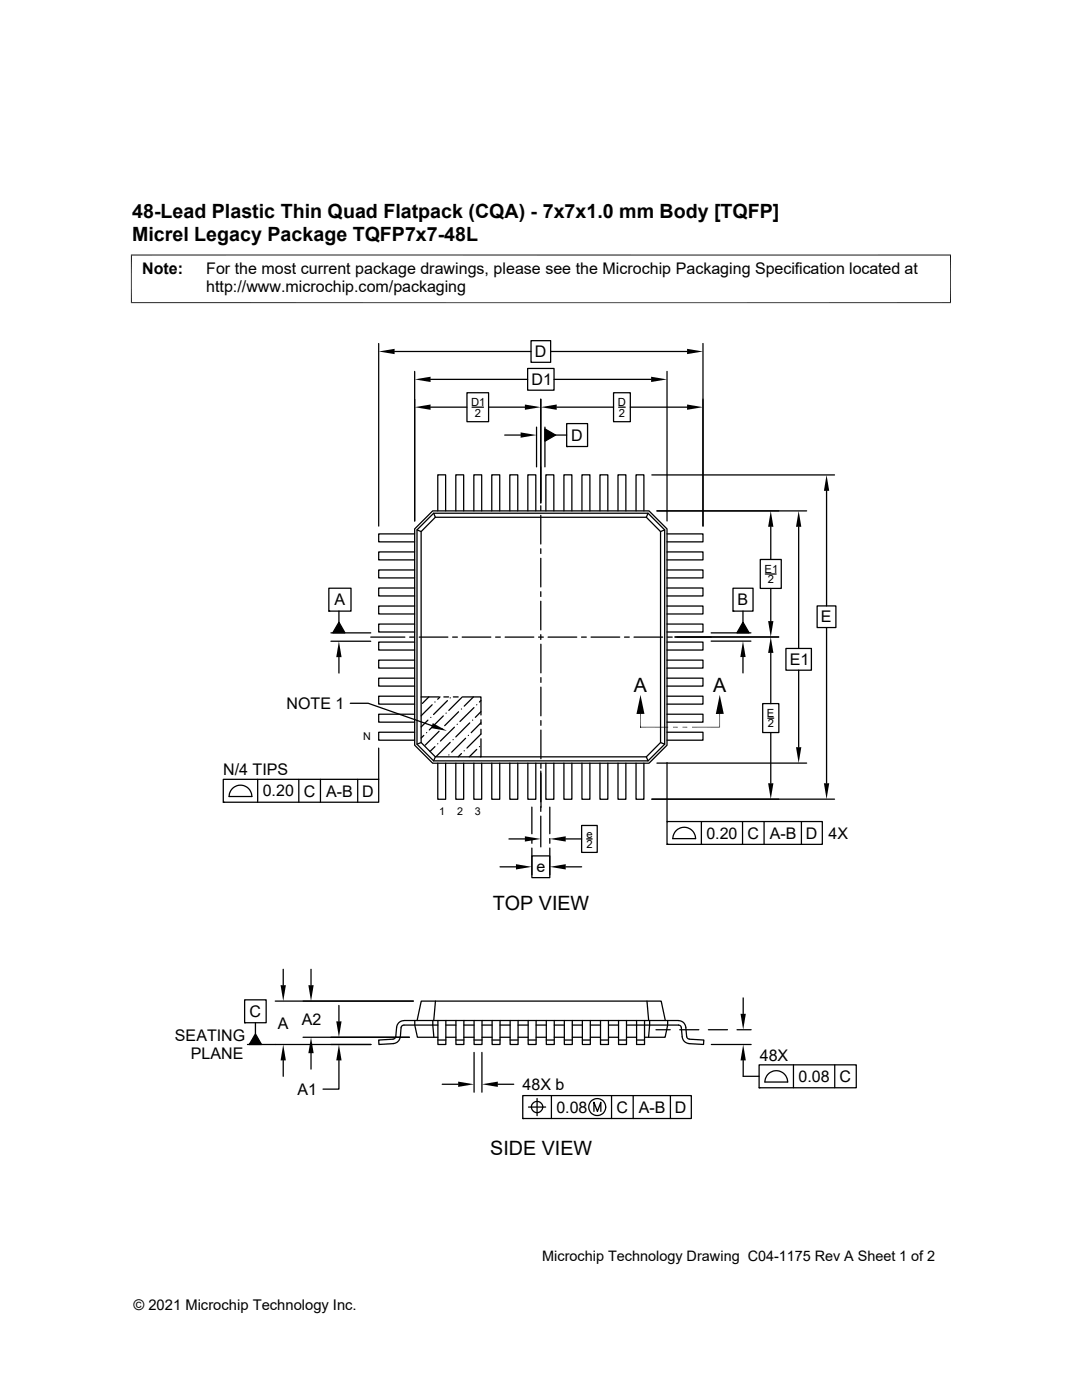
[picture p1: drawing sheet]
<svg xmlns="http://www.w3.org/2000/svg" width="216mm" height="279mm" viewBox="0 0 216 279" stroke-linecap="round" stroke-linejoin="round" font-family="sans-serif">
<g fill="none" stroke="#000" stroke-width=".25">
<path d="M75.6 68.6v36.4M78.7 70.1h27.3M82.7 74.1v29.9M85.9 75.7h19.4M93.2 78.4h4.3v5.8h-4.3zM105.3 73.5h5.3v4.4h-5.3zM106 68h3.9v4.3h-3.9zM107.9 79.7v20.7M109.9 70.1h27.2M110.6 75.7h19.3M122.4 78.4h3.4v5.8h-3.4zM133.1 74.1v29.9"/>
<path d="M140.3 68.6v36.4M85.9 81.3h7.3M94.2 81.3h2.3M97.5 81.3h7.2M100.7 86.8h3.2M107.1 85.2v8M107.9 93.2v6.8M108.7 85.2v8M108.7 85.6l2.1 1.2-2.1 1.3zM110.8 86.8h2.3M111.1 81.3h11.3M113.1 84.5h4.1v4.6h-4.1z"/>
<path d="M113.1 89.1h.1M123.4 81.3h1.4M125.8 81.3h11.3M130.1 94.8h36.4M164.9 98v22.9M65.6 117.4h4.4v4.6h-4.4zM82.7 106.6h-7.1v1.5h7.1M82.7 110.2h-7.1v1.5h7.1M82.7 113.7h-7.1v1.6h7.1M82.7 117.3h-7.1v1.6h7.1M83.2 105.7l.8 .4M86.3 102h43.2l3.6 3.6v43.1l-3.6 3.6h-43.2l-3.6-3.6v-43.1z"/>
<path d="M86.5 102.4h42.8l3.3 3.3v42.8l-3.3 3.3h-42.8l-3.3-3.3v-42.8zM86.5 102.4l.4 .8M86.9 103.2h42.1l2.8 2.9v42.1l-2.8 2.8h-42.1l-2.9-2.8v-42.1zM87.4 102v-7.2h1.5v7.2M91 102v-7.2h1.5v7.2M94.6 102v-7.2h1.5v7.2M98.1 102v-7.2h1.6v7.2M101.7 102v-7.2h1.6v7.2M105.3 102v-7.2h1.6v7.2M107.9 100.9v1M107.9 102.8v5.8M107.9 109.5v1"/>
<path d="M107.9 111.4v5.7M107.9 118.1v.9M107.9 120v5.7M108.9 102v-7.2h1.6v7.2M112.5 102v-7.2h1.6v7.2M116.1 102v-7.2h1.6v7.2M119.7 102v-7.2h1.6v7.2M123.3 102v-7.2h1.6v7.2M126.9 102v-7.2h1.6v7.2M129.3 102.4l-.3 .8M131.1 102h29.9M132.6 105.7l-.8 .4"/>
<path d="M133.1 117.3h7.2v1.6h-7.2M133.1 113.7h7.2v1.6h-7.2M133.1 110.2h7.2v1.5h-7.2M133.1 106.6h7.2v1.5h-7.2M146.3 117.4h4v4.6h-4zM151.7 111.7h4.2v5.7h-4.2zM152.7 114.6h2.2M153.8 105.1v6.6M153.8 117.4v6.6M159.4 105.1v24.3M65.6 122h.1M66 126.3h8"/>
<path d="M66 128h8M67.6 122v2.2M67.6 124.2l1.2 2.1h-2.4zM67.6 131.1v3.2M74 127.1h6.8M81.7 127.1h1M82.7 120.9h-7.1v1.6h7.1M82.7 124.5h-7.1v1.6h7.1M82.7 128.1h-7.1v1.6h7.1M82.7 131.7h-7.1v1.6h7.1M82.7 135.3h-7.1v1.6h7.1M82.7 138.9h-7.1v1.6h7.1"/>
<path d="M83.7 127.1h5.7M84 139.1h3.6M85.6 139.1l-1.3 1.3M87.8 139.1l-.5 .5M88.6 139.1h.9M89.3 139.8l-2.8 2.8M89.8 139.3h.1M90.3 127.1h1M90.5 139.1h.9M92.2 127.1h5.7M92.2 139.1l-2.6 2.7M92.4 139.1h3.6v3.6"/>
<path d="M94.5 139.1l-1.9 1.8M96 139.8l-.3 .3M98.9 127.1h.9M100.8 127.1h5.7M107.5 127.1h.9M107.9 126.7v.9M107.9 128.6v5.7M107.9 135.2v1M107.9 137.1v5.8M109.4 127.1h5.7M116 127.1h1M117.9 127.1h5.8"/>
<path d="M124.6 127.1h1M126.5 127.1h5.7M133.1 138.9h7.2v1.6h-7.2M133.1 135.3h7.2v1.6h-7.2M133.1 131.7h7.2v1.6h-7.2M133.1 128.1h7.2v1.6h-7.2M133.1 124.5h7.2v1.6h-7.2M133.1 120.9h7.2v1.6h-7.2M133.2 127.1h.9M134.7 127.1h20.7M135.1 127.1h6.8M141.9 128h7.9"/>
<path d="M141.9 126.3h7.9M146.3 122h.1M148.3 131.1v3.2M148.3 124.2l1.2 2.1h-2.5zM148.3 122v2.2M153.8 130.3v10.1M156.8 129.4h5.1v4.4h-5.1zM159.4 133.8v15.3M163 120.9h3.8v4.3h-3.8zM164.9 125.2v31.1M44.6 155.5h31v4.6h-31zM45.7 159h4.6"/>
<path d="M45.7 159a2.26 2.26 0 0 1 2.3-2.3 2.26 2.26 0 0 1 2.2 2.3M51.4 155.5v4.6M59.6 155.5v4.6M63.9 155.5v4.6M69.9 140.4h3.6l12.7 4.4M71.4 155.5v4.6M75.6 149.3v6.2M82.7 142.5h-7.1v1.6h7.1M82.7 146.1h-7.1v1.6h7.1M84 148.2l-.8 .3M84.6 146.8l-.6 .5M85.1 146.2h.1"/>
<path d="M85.4 143.7l-1.4 1.4M86 143.2h.1M86.2 140.7l-2.2 2.2M86.8 149l-1 1M86.8 140.1h.1M86.9 151l-.4 .8M87.3 148.4h.1M87.4 152.3v7.2h1.5v-7.2M87.6 145.9l-2.8 2.8M88.2 145.4h.1M88.5 142.9l-2.8 2.8M89 142.3h.1"/>
<path d="M89.6 150.7h.1M89.8 148.2l-2.7 2.8M90.4 147.6h.1M90.7 145.1l-2.8 2.8M91 152.3v7.2h1.5v-7.2M91.2 144.5h.1M91.5 142l-2.8 2.8M92.1 141.5h.1M92.1 150.4l-.7 .6M92.6 149.8h.1M92.9 147.3l-2.8 2.8M93.5 146.8h.1"/>
<path d="M93.7 144.3l-2.7 2.8M94.3 143.7h.1M94.6 152.3v7.2h1.5v-7.2M94.6 141.2l-2.8 2.8M95.1 140.7h.1M95.1 149.6l-1.5 1.4M95.7 149h.1M96 142l-1.2 1.2M96 144.3l-2 1.9M96 150.9l-.1 .1M96 145.5v1l-2.8 2.8M96 143.6v1"/>
<path d="M96 147.4v3.6M98.1 152.3v7.2h1.6v-7.2M101.7 152.3v7.2h1.6v-7.2M105.3 152.3v7.2h1.6v-7.2M107.9 153.9v6.1M107.9 143.8v1M107.9 145.7v5.7M107.9 152.4v.9M107.9 154.3v6.8M108.9 152.3v7.2h1.6v-7.2M112.5 152.3v7.2h1.6v-7.2M116.1 152.3v7.2h1.6v-7.2"/>
<path d="M119.7 152.3v7.2h1.6v-7.2M123.3 152.3v7.2h1.6v-7.2M126.9 152.3v7.2h1.6v-7.2M129 151l.3 .8M131.1 152.3h29.9M131.8 148.2l.8 .3M133.1 152.2v11.8M133.1 146.1h7.2v1.6h-7.2M133.1 142.5h7.2v1.6h-7.2M152.2 140.4h3.2v5.8h-3.2zM153.2 143.3h1.2M153.8 146.2v10.1"/>
<path d="M166.5 159.5h-36.4M44.6 160.1h.1M99.8 173h3.2M101.6 167.4h3.1M106.1 170.8h3.6v4.4h-3.6zM106.1 161.1v5.3M106.1 167.3v1M106.1 169.2v5.4M107.9 161v.9M107.9 162.9v6.1M109.7 161.1v5.3M109.7 167.3v1"/>
<path d="M109.7 169.2v5.4M112.9 173h3.2M112.9 167.4h3.2M116.1 164.7h3.1v5.4h-3.1zM117.1 167.4h1.1M133.1 164h31v4.5h-31zM133.1 168.5h.1M138.8 167.4a2.26 2.26 0 0 0-2.3-2.3 2.26 2.26 0 0 0-2.2 2.3h4.5M140 164v4.5M148.2 164v4.5M152.5 164v4.5M159.9 164v4.5"/>
<path d="M48.8 199.5h4.3v4.6h-4.3zM54.9 199.8h27.6M56.5 193.4v3.2M62.1 193.4v3.2M86.9 199.8l-.3 3.9M129.1 199.8l.3 3.9M148.3 199.2v3.1M48.8 204.1h.1M49.4 208.4h24.6M51 204.1v2.2M51 206.3l1.2 2.1h-2.5zM56.5 211.6v3.2"/>
<path d="M60.5 207h21.2M62.1 210.2v3.2M67.6 211.6v5.8h-3.1M67.6 200.7v3.1M79 206.9l.1-1.9a1.49 1.49 0 0 1 1.5-1.3h54.8a1.45 1.45 0 0 1 1.4 1.3l.2 1.9M82.8 203.7v.9l.5 2.4h4.1M83.2 203.7l.9-3.9h47.8l.9 3.9M86.4 203.7l.2 3.3M87.4 203.7v4.7h1.6v-4.7M87.4 207.6h1.6M87.4 204.6h-6.9l-.4 .4-.2 1.9a1.5 1.5 0 0 1-1.4 1.4l-2.9 .1v-.8l3-.3 .4-.5M88.2 216.4h3.2"/>
<path d="M89 204.6h2M89 207h2M91 203.7v4.7h1.6v-4.7M91 207.6h1.6M92.6 204.6h2M92.6 207h2M94.6 203.7v4.7h1.6v-4.7M94.6 207.6h1.6M94.6 210v8M96.2 210v8M96.2 204.6h2M96.2 207h2"/>
<path d="M98.2 203.7v4.7h1.6v-4.7M98.2 207.6h1.6M99.3 216.4h3.2M99.8 204.6h2M99.8 207h2M101.8 203.7v4.7h1.6v-4.7M101.8 207.6h1.6M103.4 204.6h2M103.4 207h2M104.3 218.7h33.6v4.5h-33.6zM105.4 203.7v4.7h1.6v-4.7M105.4 207.6h1.6"/>
<path d="M107 204.6h2M107 207h2M107.2 219.2v3.5M109 203.7v4.7h1.6v-4.7M109 207.6h1.6M110 218.7v4.5M110.6 204.6h2M110.6 207h2M112.6 203.7v4.7h1.6v-4.7M112.6 207.6h1.6M114.2 204.6h2M114.2 207h2"/>
<path d="M116.2 203.7v4.7h1.6v-4.7M116.2 207.6h1.6M117.8 204.6h2M117.8 207h2M119.8 203.7v4.7h1.6v-4.7M119.8 207.6h1.6M121.4 204.6h2M121.4 207h2M122 218.7v4.5M123.4 203.7v4.7h1.6v-4.7M123.4 207.6h1.6M125 204.6h10.5l.4 .4 .2 1.9a1.46 1.46 0 0 0 1.4 1.4l2.9 .1v-.8l-2.9-.2-.3-.2-.2-.4"/>
<path d="M125 207h2M126.3 218.7v4.5M127 203.7v4.7h1.6v-4.7M127 207.6h1.6M129.6 203.7l-.2 3.3M130.9 205.5h2.8M133.2 203.7v.9l-.5 2.4h-4.1M133.8 218.7v4.5M135.6 205.5h3.8M141.4 205.5h3.8M141.9 208.4h8M147.1 205.5h2.8"/>
<path d="M148.3 211.6v3.2h3.2M151.5 212.5h19.4v4.6h-19.4zM151.5 217.1h.1M152.6 215.9h4.6a2.26 2.26 0 0 0-2.3-2.2 2.26 2.26 0 0 0-2.3 2.2M158.3 212.5v4.6M166.6 212.5v4.6M104.3 223.2h.1M105.5 220.9h3.4M106 220.9a1.14 1.14 0 0 1 1.5-1.1 1.14 1.14 0 0 1 .5 1.8 1.14 1.14 0 0 1-1.9-.2l-.1-.5M118.5 221.8v-1.8l.7 1.8 .7-1.8v1.8"/>
<circle cx="119.2" cy="220.9" r="1.69"/>
</g>
<g fill="#000">
<path d="M75.6 70.1l3.1-.5v1.1zM82.7 75.7l3.2-.5v1zM129.9 75.2l3.2 .5-3.2 .5zM137.1 69.6l3.2 .5-3.2 .6zM82.7 81.3l3.2-.6v1.1zM103.9 86.3l3.2 .5-3.2 .6zM104.7 80.7l3.2 .6-3.2 .5zM108.7 85.6l2.1 1.2-2.1 1.3zM107.9 81.3l3.2-.6v1.1zM137.1 80.7l3.2 .6-3.2 .5zM164.9 94.8l.6 3.2h-1.1zM153.8 102l.5 3.1h-1z"/>
<path d="M159.4 102l.5 3.1h-1.1zM67.6 128l.6 3.1h-1.1zM67.6 124.2l1.2 2.1h-2.4zM143.6 138.7l.8 3.8h-1.6zM148.3 128l.5 3.1h-1.1zM148.3 124.2l1.2 2.1h-2.5zM153.3 124h1l-.5 3.1zM153.8 127.1l.5 3.2h-1zM86.4 144.3l2.8 1.6-3.2-.6zM127.8 138.7l.8 3.8h-1.6zM134.3 145.2l.9-.1v.1zM134.3 145.1h.9l-.9 .1z"/>
<path d="M136.2 145.2l.9-.1v.1zM136.2 145.1h.9l-.9 .1zM153.3 156.3h1l-.5 3.2zM158.8 149.1h1.1l-.5 3.2zM164.4 156.3h1.1l-.6 3.2zM103 172.5l3.1 .5-3.1 .5zM104.7 166.9l3.2 .5-3.2 .6zM109.7 167.4l3.2-.5v1.1zM109.7 173l3.2-.5v1zM56 196.6h1l-.5 3.2zM61.5 196.6h1.1l-.5 3.2zM51 206.3l1.2 2.1h-2.5z"/>
<path d="M56.5 208.4l.5 3.2h-1zM62.1 207l.5 3.2h-1.1zM67.1 203.8h1.1l-.6 3.2zM67.6 208.4l.6 3.2h-1.1zM91.4 215.9l3.2 .5-3.2 .5zM96.2 216.4l3.1-.5v1zM148.3 208.4l.5 3.2h-1zM147.8 202.3h1l-.5 3.2z"/>
</g>
<path d="M26.1 50.9h163.7M26.2 50.8v9.7M189.7 50.8v9.7M26.1 60.4h163.7M127.8 142.5v2.7M127.8 145.1h5.5M143.6 142.5v2.6h-5.5" fill="none" stroke="#000" stroke-width=".2"/>
<g font-size="3.9">
<text x="26.4" y="43.5">48-Lead Plastic Thin Quad Flatpack (CQA) - 7x7x1.0 mm Body [TQFP]</text>
<text x="26.4" y="48.1">Micrel Legacy Package TQFP7x7-48L</text>
<text x="126.5" y="138.2">A</text>
<text x="142.3" y="138.2">A</text>
<text x="98.3" y="181.6">TOP VIEW</text>
<text x="97.8" y="230.5">SIDE VIEW</text>
</g>
<g font-size="3.2">
<text x="28.4" y="54.7">Note:</text>
<text x="41.1" y="58.3">http://www.microchip.com/packaging</text>
<text x="41.1" y="54.7">For the most current package drawings, please see the Microchip Packaging Specification located at</text>
<text x="106.7" y="71.3">D</text>
<text x="106" y="76.9">D1</text>
<text x="114" y="88">D</text>
<text x="66.8" y="120.8">A</text>
<text x="147.2" y="120.8">B</text>
<text x="163.8" y="124.2">E</text>
<text x="157.6" y="132.7">E1</text>
<text x="57.2" y="141.5">NOTE 1</text>
<text x="44.5" y="154.7">N/4 TIPS</text>
<text x="52.4" y="158.9">0.20</text>
<text x="60.6" y="159">C</text>
<text x="65.1" y="159">A-B</text>
<text x="72.3" y="159">D</text>
<text x="140.9" y="167.4">0.20</text>
<text x="149.1" y="167.4">C</text>
<text x="153.6" y="167.4">A-B</text>
<text x="160.8" y="167.4">D</text>
<text x="165.3" y="167.4">4X</text>
<text x="107" y="174.1">e</text>
<text x="49.8" y="203">C</text>
<text x="34.9" y="207.8">SEATING</text>
<text x="55.5" y="205.3">A</text>
<text x="60.2" y="204.6">A2</text>
<text x="38.1" y="211.4">PLANE</text>
<text x="151.6" y="211.8">48X</text>
<text x="159.3" y="215.9">0.08</text>
<text x="167.5" y="215.9">C</text>
<text x="59.4" y="218.5">A1</text>
<text x="104.3" y="217.5">48X b</text>
<text x="111" y="222.1">0.08</text>
<text x="123" y="222.1">C</text>
<text x="127.5" y="222.1">A-B</text>
<text x="134.7" y="222.1">D</text>
</g>
<g font-size="2.9">
<text x="108.2" y="251.7">Microchip Technology Drawing C04-1175 Rev A Sheet 1 of 2</text>
<text x="26.6" y="261.3">© 2021 Microchip Technology Inc.</text>
</g>
<g font-size="2.2">
<text x="94" y="81">D1</text>
<text x="94.7" y="83.1">2</text>
<text x="123.3" y="81">D</text>
<text x="123.5" y="83.1">2</text>
<text x="152.5" y="114.3">E1</text>
<text x="153.2" y="116.4">2</text>
<text x="153" y="143">E</text>
<text x="153.2" y="145.2">2</text>
<text x="117" y="167.2">e</text>
<text x="117" y="169.3">2</text>
</g>
<g font-size="2.1">
<text x="72.4" y="147.6">N</text>
<text x="87.7" y="162.6">1</text>
<text x="91.2" y="162.6">2</text>
<text x="94.8" y="162.6">3</text>
</g>
</svg>
